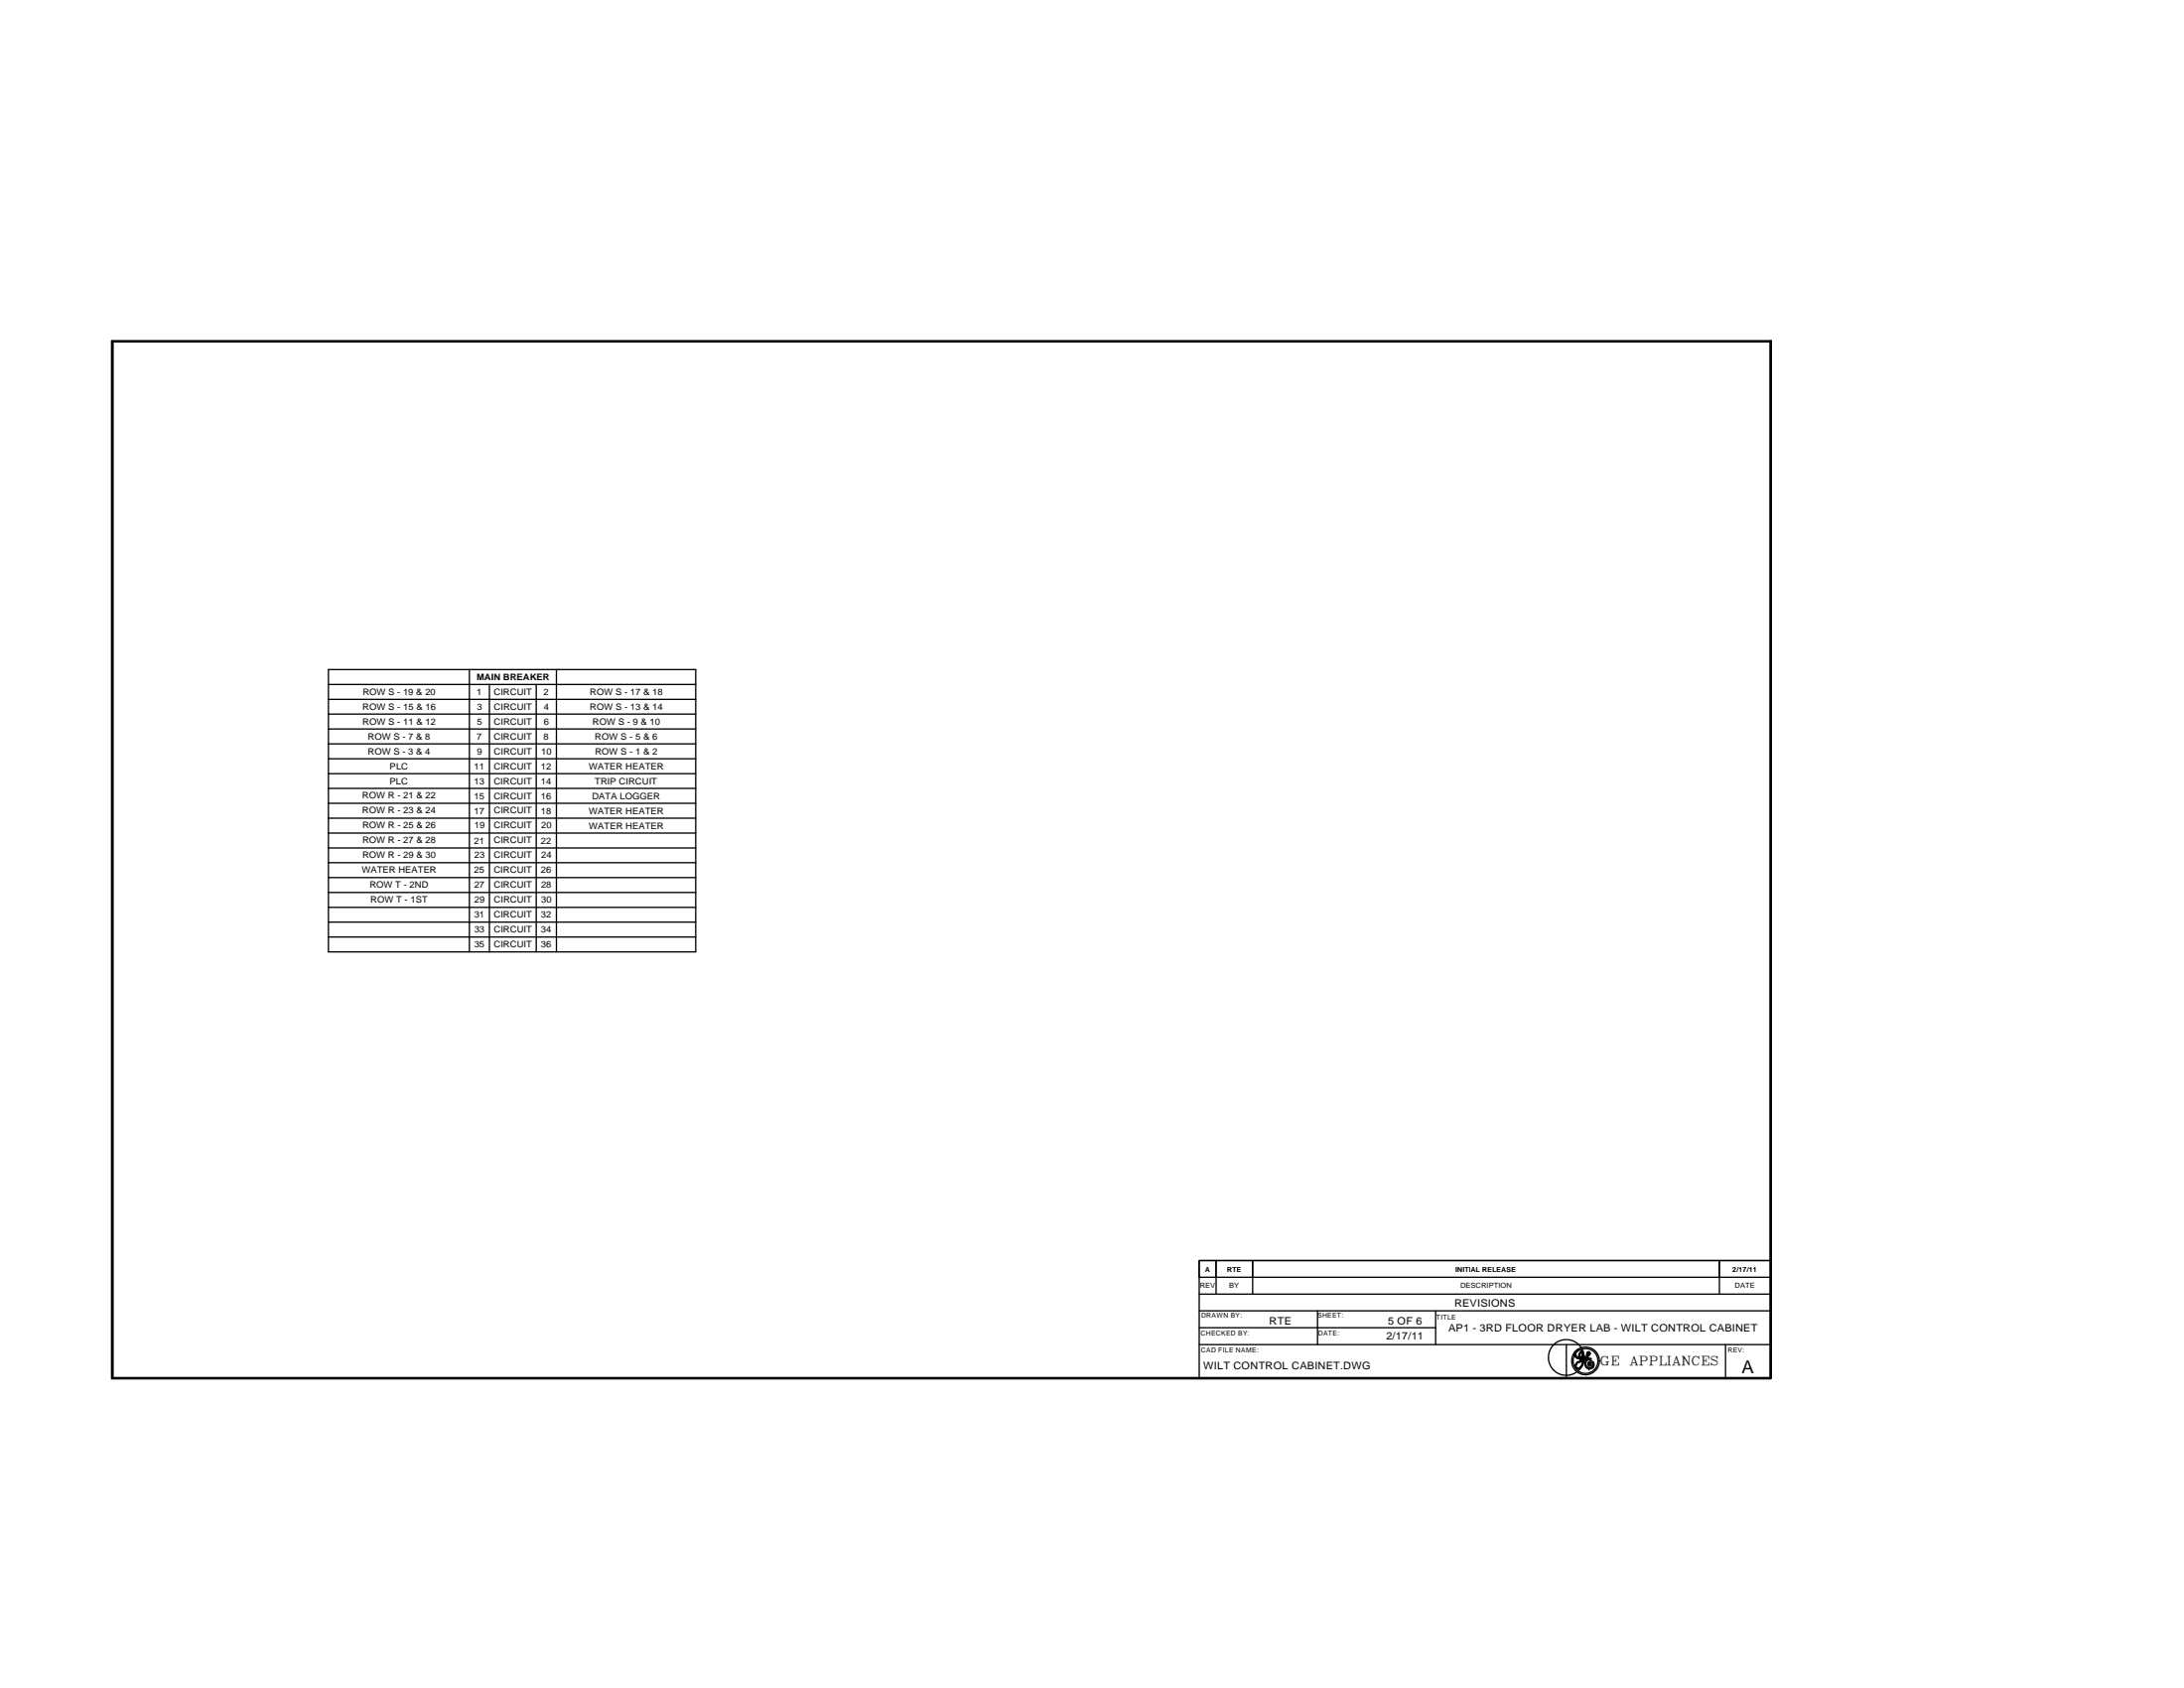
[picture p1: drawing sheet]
<svg xmlns="http://www.w3.org/2000/svg" width="279mm" height="216mm" viewBox="0 0 279 216" stroke-linecap="round" stroke-linejoin="round" font-family="sans-serif">
<g fill="none" stroke="#000" stroke-width=".17">
<path d="M14.3 43.6l.1 .1v132.5l-.1 .1zM14.4 43.7h212.1v132.6h-212.1zM226.5 43.7l.1-.1v132.7h-.1zM226.5 43.7h-212.1l-.1-.1h212.3l-.2 .2M226.5 43.7h.1M226.5 43.6l.1 .2M226.5 43.6v.2M42 87.5h47M42 85.6h47v36.2h-47zM42 89.5h47M42 91.3h47M42 93.2h47"/>
<path d="M42 95.1h47M42 97h47M42 99h47M60 85.6v36.2M62.6 87.5v34.3M68.6 87.5v34.3M71.2 85.6v36.2M42 100.8h47M42 102.7h47M42 104.6h47M42 106.6h47M42 108.5h47"/>
<path d="M42 110.3h47M42 112.2h47M42 114.2h47M42 116.1h47M42 117.9h47M42 119.8h47M14.3 176.3l.1-.1h212.1v.1zM153.4 172h73.1M153.4 163.4h73.1M153.4 165.5h73.1M153.4 169.8h30.3M153.4 163.4v4.3"/>
<path d="M155.6 161.2v4.3M160.3 161.2v4.3M168.6 167.7v4.3M183.7 167.7v4.3M200.4 172v4.3M201.5 173.2h.1zM201.6 173.2h-.1a.51 .51 0 0 0 .5 .6M201.6 173.2h.1M201.8 174.2h.1M201.9 174.3a.45 .45 0 0 0-.2 .6l.3 .1 .2-.2M202 173.8h.1M202 173.8l.1 .1"/>
<path d="M202.1 173.9h.1M202.1 173.9h.2M202.2 173.1l.2-.1a.44 .44 0 0 1-.3 .6v-.2zM202.2 174.8h.1M202.2 172.9h.3a.52 .52 0 0 1-.1 .7l-.2 .2a.58 .58 0 0 0 .2-1 .58 .58 0 0 0-.9 .1 .58 .58 0 0 0 .5 .9h.3l.4-.3M202.2 172.9l-.2 .2v.6l-.2-.1-.2-.4M202.2 172.9h.1M202.3 173.9l.2-.1-.2 .2-.5 .2M202.4 174.1h.2M202.4 174l.2 .1M202.5 174.1h.1M202.5 174v.1"/>
<path d="M202.5 174.1l-.3 .7M202.5 174.1l-.6 .2M202.6 174l-.2 .1M202.6 173.8h.1M202.7 173.5h.1M202.7 173.5l-.1 .3M203.1 173h.1M203.1 173l.2-.1 .1 .1v.2M203.1 173l-.1 .3v.3l-.4 .2M203.1 173.8l-.1-.1a.89 .89 0 0 0-.5 .7 .63 .63 0 0 1-.9 .6 .56 .56 0 0 1 .2-.8M203.1 173.8h.1M203.1 173.8a.72 .72 0 0 0-.4 .7 .72 .72 0 0 0 .6 .6"/>
<path d="M203.2 173.1h.1M203.3 173.9h.1M203.3 173h.1M203.3 173l-.1 .1M203.3 173v.2l-.2 .2 .1-.3M203.3 175.1h.1M203.3 173.9a.53 .53 0 0 0-.4 .7 .53 .53 0 0 0 .8 .2 .36 .36 0 0 0 0-.5 .23 .23 0 0 0-.4 0 .23 .23 0 0 0 .1 .3v-.1a.17 .17 0 0 1 .2 .1 .17 .17 0 0 1-.2 .2 .29 .29 0 0 1-.2-.3 .29 .29 0 0 1 .1-.3 .41 .41 0 0 1 .6 0M203.4 173.9h.1M203.4 173.2l-.3 .4 .2 .1 .3 .1-.1 .1h-.1M203.4 173.2h.1M203.5 173.9h.1M203.9 174.3a.57 .57 0 0 1-.1 .6 .57 .57 0 0 1-.5 .2"/>
<path d="M220 161.2v4.3M220.7 172v4.3M226.5 167.7h-73.1v8.6M226.5 161.2h-73.1v2.2"/>
<circle cx="200.4" cy="173.6" r="2.29"/>
<circle cx="202.8" cy="174.1" r="1.59"/>
<circle cx="202.8" cy="174.1" r="1.78"/>
</g>
<g fill="#000" stroke="#000" stroke-width=".17">
<path d="M14.3 43.6h212.3l-.1 .1h-212.1z" fill-rule="evenodd"/>
<path d="M226.6 43.6v132.7h-.1v-132.6z" fill-rule="evenodd"/>
<path d="M14.3 43.6l.1 .1v132.5l-.1 .1z" fill-rule="evenodd"/>
<path d="M14.3 176.3l.1-.1h212.1v.1z" fill-rule="evenodd"/>
</g>
<text font-size="2.3" x="222.8" y="175.7">A</text>
<g font-size="1.6">
<text x="204.8" y="174.7">GE</text>
<text x="208.6" y="174.7">APPLIANCES</text>
</g>
<g font-size="1.3">
<text x="186.1" y="167.1">REVISIONS</text>
<text x="162.4" y="169.4">RTE</text>
<text x="177.3" y="171.3">2/17/11</text>
<text x="177.5" y="169.4">5 OF 6</text>
<text x="185.3" y="170.3">AP1 - 3RD FLOOR DRYER LAB - WILT CONTROL CABINET</text>
<text x="153.9" y="175.1">WILT CONTROL CABINET.DWG</text>
</g>
<g font-size="1.1">
<text x="46.4" y="88.9">ROW S - 19 &amp; 20</text>
<text x="61" y="87">MAIN BREAKER</text>
<text x="61" y="88.9">1</text>
<text x="63.2" y="88.9">CIRCUIT</text>
<text x="69.6" y="88.9">2</text>
<text x="75.5" y="88.9">ROW S - 17 &amp; 18</text>
<text x="46.4" y="90.8">ROW S - 15 &amp; 16</text>
<text x="46.4" y="92.7">ROW S - 11 &amp; 12</text>
<text x="47.1" y="94.6">ROW S - 7 &amp; 8</text>
<text x="61" y="94.6">7</text>
<text x="61" y="90.8">3</text>
<text x="61" y="92.7">5</text>
<text x="63.2" y="94.6">CIRCUIT</text>
<text x="63.2" y="90.8">CIRCUIT</text>
<text x="63.2" y="92.7">CIRCUIT</text>
<text x="69.6" y="94.6">8</text>
<text x="69.6" y="90.8">4</text>
<text x="69.6" y="92.7">6</text>
<text x="75.5" y="90.8">ROW S - 13 &amp; 14</text>
<text x="75.8" y="92.7">ROW S - 9 &amp; 10</text>
<text x="76.1" y="94.6">ROW S - 5 &amp; 6</text>
<text x="47.1" y="96.5">ROW S - 3 &amp; 4</text>
<text x="49.9" y="98.4">PLC</text>
<text x="49.9" y="100.3">PLC</text>
<text x="60.7" y="100.3">13</text>
<text x="60.7" y="98.4">11</text>
<text x="61" y="96.5">9</text>
<text x="63.2" y="100.3">CIRCUIT</text>
<text x="63.2" y="98.4">CIRCUIT</text>
<text x="63.2" y="96.5">CIRCUIT</text>
<text x="69.2" y="100.3">14</text>
<text x="69.2" y="98.4">12</text>
<text x="69.2" y="96.5">10</text>
<text x="75.3" y="98.4">WATER HEATER</text>
<text x="76.1" y="100.3">TRIP CIRCUIT</text>
<text x="76.1" y="96.5">ROW S - 1 &amp; 2</text>
<text x="46.4" y="102.2">ROW R - 21 &amp; 22</text>
<text x="46.4" y="104.1">ROW R - 23 &amp; 24</text>
<text x="46.4" y="106">ROW R - 25 &amp; 26</text>
<text x="46.4" y="107.9">ROW R - 27 &amp; 28</text>
<text x="60.7" y="102.2">15</text>
<text x="60.7" y="104.1">17</text>
<text x="60.7" y="107.9">21</text>
<text x="60.7" y="106">19</text>
<text x="63.2" y="102.2">CIRCUIT</text>
<text x="63.2" y="104.1">CIRCUIT</text>
<text x="63.2" y="107.9">CIRCUIT</text>
<text x="63.2" y="106">CIRCUIT</text>
<text x="69.2" y="102.2">16</text>
<text x="69.2" y="104.1">18</text>
<text x="69.2" y="107.9">22</text>
<text x="69.2" y="106">20</text>
<text x="75.3" y="104.1">WATER HEATER</text>
<text x="75.3" y="106">WATER HEATER</text>
<text x="75.8" y="102.2">DATA LOGGER</text>
<text x="46.3" y="111.7">WATER HEATER</text>
<text x="46.4" y="109.8">ROW R - 29 &amp; 30</text>
<text x="47.3" y="113.6">ROW T - 2ND</text>
<text x="60.7" y="111.7">25</text>
<text x="60.7" y="113.6">27</text>
<text x="60.7" y="109.8">23</text>
<text x="63.2" y="111.7">CIRCUIT</text>
<text x="63.2" y="113.6">CIRCUIT</text>
<text x="63.2" y="109.8">CIRCUIT</text>
<text x="69.2" y="111.7">26</text>
<text x="69.2" y="113.6">28</text>
<text x="69.2" y="109.8">24</text>
<text x="47.4" y="115.5">ROW T - 1ST</text>
<text x="60.7" y="117.4">31</text>
<text x="60.7" y="119.3">33</text>
<text x="60.7" y="115.5">29</text>
<text x="63.2" y="117.4">CIRCUIT</text>
<text x="63.2" y="119.3">CIRCUIT</text>
<text x="63.2" y="115.5">CIRCUIT</text>
<text x="69.2" y="117.4">32</text>
<text x="69.2" y="119.3">34</text>
<text x="69.2" y="115.5">30</text>
<text x="60.7" y="121.2">35</text>
<text x="63.2" y="121.2">CIRCUIT</text>
<text x="69.2" y="121.2">36</text>
</g>
<g font-size=".9">
<text x="153.5" y="164.8">REV</text>
<text x="154.2" y="162.6">A</text>
<text x="157" y="162.6">RTE</text>
<text x="157.3" y="164.8">BY</text>
<text x="186.2" y="162.6">INITIAL RELEASE</text>
<text x="186.8" y="164.8">DESCRIPTION</text>
<text x="221.7" y="162.6">2/17/11</text>
<text x="222" y="164.8">DATE</text>
<text x="153.6" y="170.8">CHECKED BY:</text>
<text x="153.6" y="173">CAD FILE NAME:</text>
<text x="153.7" y="168.6">DRAWN BY:</text>
<text x="168.6" y="168.6">SHEET:</text>
<text x="168.6" y="170.8">DATE:</text>
<text x="183.8" y="168.7">TITLE</text>
<text x="221" y="173">REV:</text>
</g>
</svg>
